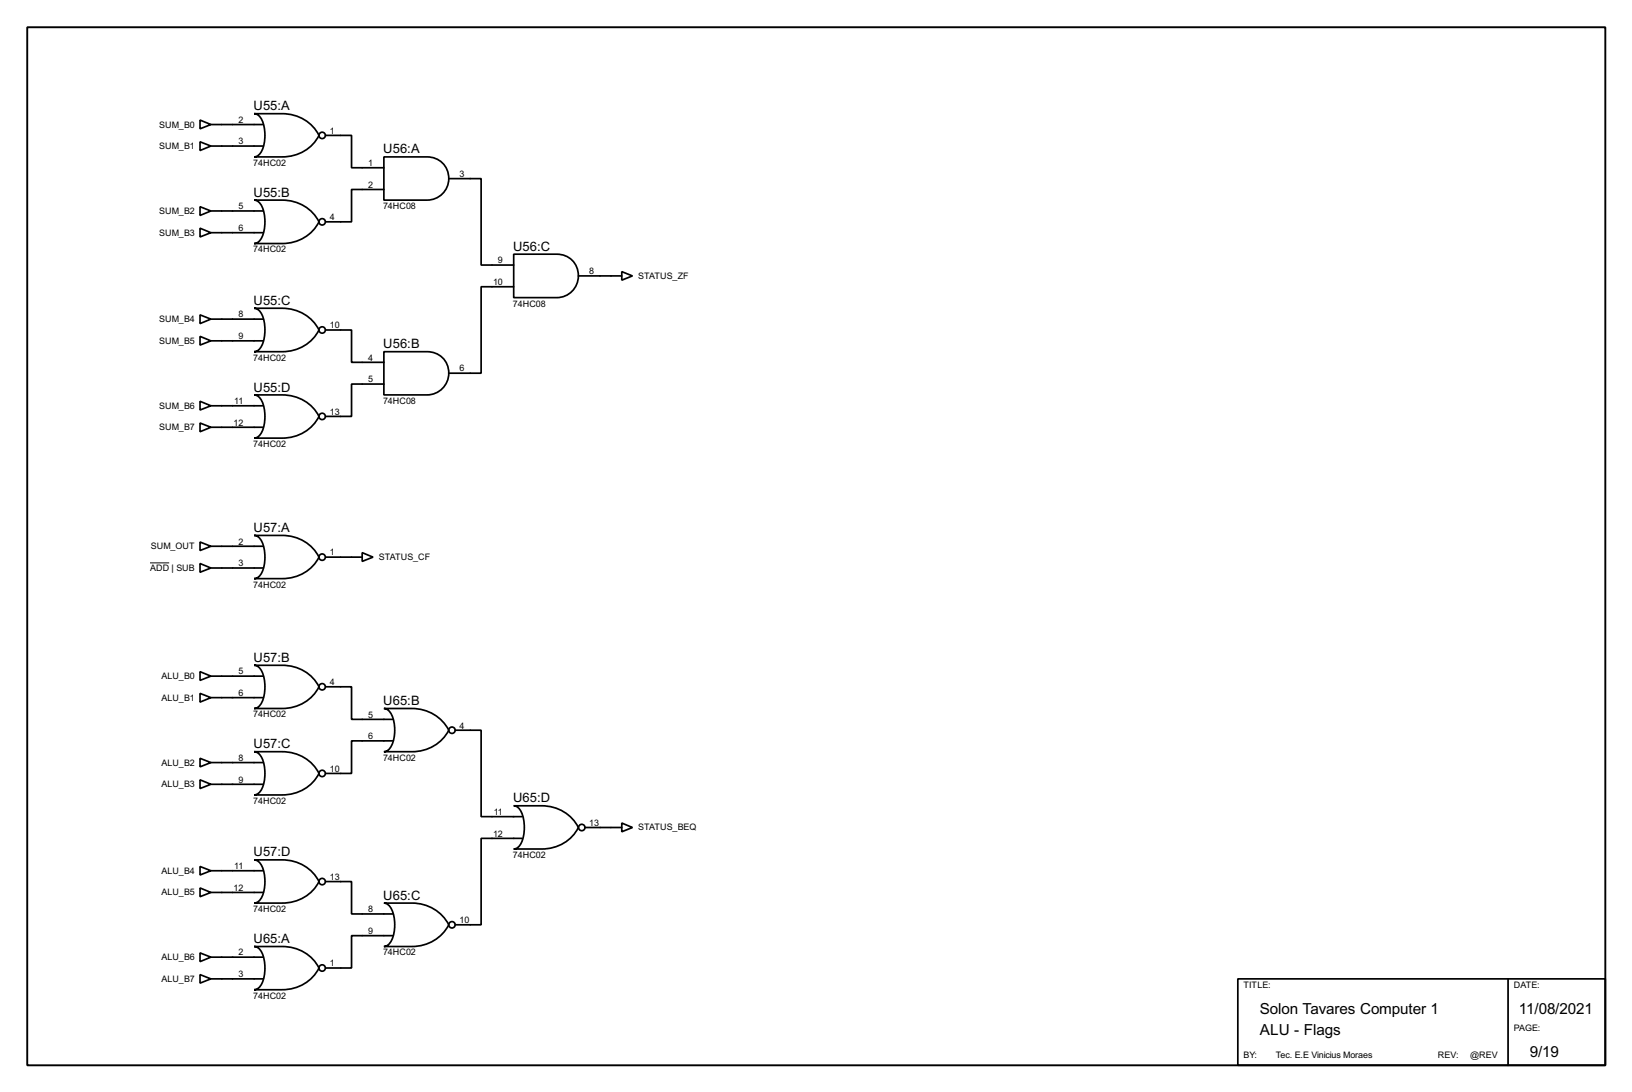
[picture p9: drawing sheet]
<svg xmlns="http://www.w3.org/2000/svg" width="383mm" height="256mm" viewBox="0 0 383 256" stroke-linecap="round" stroke-linejoin="round" font-family="sans-serif">
<path d="M6.4 6.4h370.8v243.8h-370.8z" fill="none" stroke="#000" stroke-width=".45"/>
<g fill="none" stroke="#000" stroke-width=".4">
<path d="M47 28.2l2.6 1.1-2.6 1zM47 33.3l2.6 1-2.6 1.1zM49.6 29.3h12.2M49.6 34.3h12.2M59.7 26.7h6.6a9.5 9.5 0 0 1 8.7 5.1 9.5 9.5 0 0 1-8.7 5.1h-6.6a3.2 3.2 0 0 0 2.4-3.2 7.8 7.8 0 0 0-1.3-6.6zM76.5 31.8h6.1v7.6h7.6M90.2 36.9h10.2a5.1 5.1 0 0 1 5.1 5 5.1 5.1 0 0 1-5.1 5.1h-10.2zM47 48.6l2.6 1-2.6 1zM47 53.6l2.6 1.1-2.6 1zM49.6 49.6h12.2M49.6 54.7h12.2M59.7 47h6.6a9.5 9.5 0 0 1 8.7 5.1 9.5 9.5 0 0 1-8.7 5.1h-6.6a3.2 3.2 0 0 0 2.4-3.1 7.8 7.8 0 0 0-1.3-6.7z"/>
<path d="M90.2 44.5h-7.6v7.6h-6.1M105.5 42h7.6v20.3h7.6M120.7 59.7h10.2a5.1 5.1 0 0 1 5 5.1 5.1 5.1 0 0 1-5 5.1h-10.2zM47 74l2.6 1-2.6 1zM47 79l2.6 1.1-2.6 1zM49.6 75h12.2M59.7 72.4h6.6a9.5 9.5 0 0 1 8.7 5.1 9.5 9.5 0 0 1-8.7 5.1h-6.6a3.2 3.2 0 0 0 2.4-3.1 7.8 7.8 0 0 0-1.3-6.7zM76.5 77.5h6.1v7.6h7.6M120.7 67.4h-7.6v20.3h-7.6M135.9 64.8h10.2M146.1 63.8l2.5 1-2.5 1zM47 94.3l2.6 1-2.6 1z"/>
<path d="M47 99.4l2.6 1-2.6 1zM49.6 95.3h12.2M49.6 80.1h12.2M59.7 92.8h6.6a9.5 9.5 0 0 1 8.7 5 9.5 9.5 0 0 1-8.7 5.1h-6.6a3.2 3.2 0 0 0 2.4-3.1 7.7 7.7 0 0 0-1.3-6.6zM90.2 82.6h10.2a5.1 5.1 0 0 1 5.1 5.1 5.1 5.1 0 0 1-5.1 5.1h-10.2zM90.2 90.2h-7.6v7.6h-6.1M49.6 100.4h12.2M47 127.3l2.6 1-2.6 1zM47 132.4l2.6 1-2.6 1zM49.6 128.3h12.2M49.6 133.4h12.2M59.7 125.8h6.6a9.5 9.5 0 0 1 8.7 5.1 9.5 9.5 0 0 1-8.7 5h-6.6a3.1 3.1 0 0 0 2.4-3.1 7.8 7.8 0 0 0-1.3-6.6z"/>
<path d="M76.5 130.9h8.6M85.1 129.8l2.6 1.1-2.6 1zM47 157.8l2.6 1-2.6 1zM49.6 158.8h12.2M59.7 156.3h6.6a9.5 9.5 0 0 1 8.7 5 9.5 9.5 0 0 1-8.7 5.1h-6.6a3.2 3.2 0 0 0 2.4-3.1 7.7 7.7 0 0 0-1.3-6.6zM47 162.9l2.6 1-2.6 1zM47 178.1l2.6 1-2.6 1zM49.6 163.9h12.2M49.6 179.1h12.2M59.7 176.6h6.6a9.5 9.5 0 0 1 8.7 5.1 9.5 9.5 0 0 1-8.7 5h-6.6a3.1 3.1 0 0 0 2.4-3.1 7.8 7.8 0 0 0-1.3-6.6zM76.5 161.3h6.1v7.7h9.7M90.2 166.4h6.6a9.6 9.6 0 0 1 8.7 5.1 9.6 9.6 0 0 1-8.7 5.1h-6.6a3.2 3.2 0 0 0 2.4-3.2 7.7 7.7 0 0 0-1.4-6.6z"/>
<path d="M92.3 174h-9.7v7.7h-6.1M107 171.5h6.1v20.3h9.6M47 183.2l2.6 1-2.6 1zM49.6 184.2h12.2M120.7 189.3h6.6a9.5 9.5 0 0 1 8.6 5.1 9.4 9.4 0 0 1-8.6 5h-6.6a3.1 3.1 0 0 0 2.3-3.1 7.9 7.9 0 0 0-1.3-6.6zM122.7 196.9h-9.6v20.3h-6.1M137.5 194.4h8.6M146.1 193.3l2.5 1.1-2.5 1zM47 203.5l2.6 1-2.6 1zM47 208.6l2.6 1-2.6 1zM49.6 204.5h12.2M49.6 209.6h12.2"/>
<path d="M59.7 202h6.6a9.5 9.5 0 0 1 8.7 5.1 9.5 9.5 0 0 1-8.7 5h-6.6a3.1 3.1 0 0 0 2.4-3.1 7.8 7.8 0 0 0-1.3-6.6zM76.5 207.1h6.1v7.6h9.7M90.2 212.1h6.6a9.6 9.6 0 0 1 8.7 5.1 9.6 9.6 0 0 1-8.7 5.1h-6.6a3.2 3.2 0 0 0 2.4-3.1 7.7 7.7 0 0 0-1.4-6.7zM92.3 219.8h-9.7v7.6h-6.1M47 223.8l2.6 1-2.6 1.1zM47 228.9l2.6 1-2.6 1zM49.6 224.8h12.2M49.6 229.9h12.2M59.7 222.3h6.6a9.5 9.5 0 0 1 8.7 5.1 9.5 9.5 0 0 1-8.7 5.1h-6.6a3.2 3.2 0 0 0 2.4-3.2 7.7 7.7 0 0 0-1.3-6.6zM290.9 229.9h86.3v20.3h-86.3zM354.4 229.9v20.3"/>
<circle cx="75.7" cy="31.8" r=".75"/>
<circle cx="75.7" cy="52.1" r=".75"/>
<circle cx="75.7" cy="77.5" r=".75"/>
<circle cx="75.7" cy="97.8" r=".75"/>
<circle cx="75.7" cy="130.9" r=".75"/>
<circle cx="75.7" cy="161.3" r=".75"/>
<circle cx="106.2" cy="171.5" r=".75"/>
<circle cx="75.7" cy="181.7" r=".75"/>
<circle cx="136.7" cy="194.4" r=".75"/>
<circle cx="75.7" cy="207.1" r=".75"/>
<circle cx="106.2" cy="217.2" r=".75"/>
<circle cx="75.7" cy="227.4" r=".75"/>
</g>
<path d="M35.3 132.2h4.5" fill="none" stroke="#000" stroke-width=".23"/>
<g font-size="4">
<text x="296" y="238.1">Solon Tavares Computer 1</text>
<text x="356.9" y="238.1">11/08/2021</text>
<text x="296" y="243.1">ALU - Flags</text>
<text x="359.5" y="248.2">9/19</text>
</g>
<g font-size="3.4">
<text x="59.6" y="25.9">U55:A</text>
<text x="90.1" y="36">U56:A</text>
<text x="59.6" y="46.2">U55:B</text>
<text x="120.6" y="58.9">U56:C</text>
<text x="59.6" y="71.6">U55:C</text>
<text x="90.1" y="81.8">U56:B</text>
<text x="59.6" y="92">U55:D</text>
<text x="59.6" y="125">U57:A</text>
<text x="59.6" y="155.5">U57:B</text>
<text x="90.1" y="165.6">U65:B</text>
<text x="59.6" y="175.8">U57:C</text>
<text x="120.6" y="188.5">U65:D</text>
<text x="59.6" y="201.2">U57:D</text>
<text x="90.1" y="211.3">U65:C</text>
<text x="59.6" y="221.5">U65:A</text>
</g>
<g font-size="2.4">
<text x="37.4" y="30">SUM_B0</text>
<text x="56.1" y="28.9">2</text>
<text x="37.4" y="35">SUM_B1</text>
<text x="56.1" y="33.9">3</text>
<text x="77.5" y="31.4">1</text>
<text x="59.5" y="38.9">74HC02</text>
<text x="86.5" y="39">1</text>
<text x="108" y="41.6">3</text>
<text x="86.5" y="44.1">2</text>
<text x="37.4" y="50.2">SUM_B2</text>
<text x="56.1" y="49.2">5</text>
<text x="77.5" y="51.7">4</text>
<text x="90" y="49.1">74HC08</text>
<text x="37.4" y="55.4">SUM_B3</text>
<text x="56.1" y="54.3">6</text>
<text x="59.5" y="59.3">74HC02</text>
<text x="117" y="61.9">9</text>
<text x="138.5" y="64.4">8</text>
<text x="149.9" y="65.5">STATUS_ZF</text>
<text x="115.9" y="67">10</text>
<text x="120.5" y="72">74HC08</text>
<text x="37.4" y="75.6">SUM_B4</text>
<text x="56.1" y="74.6">8</text>
<text x="77.5" y="77.1">10</text>
<text x="37.4" y="80.8">SUM_B5</text>
<text x="56.1" y="79.7">9</text>
<text x="59.5" y="84.7">74HC02</text>
<text x="86.5" y="84.7">4</text>
<text x="86.5" y="89.8">5</text>
<text x="108" y="87.3">6</text>
<text x="55.1" y="94.9">11</text>
<text x="90" y="94.9">74HC08</text>
<text x="37.4" y="96">SUM_B6</text>
<text x="37.4" y="101.1">SUM_B7</text>
<text x="54.9" y="100">12</text>
<text x="77.5" y="97.4">13</text>
<text x="59.5" y="105">74HC02</text>
<text x="35.4" y="129">SUM_OUT</text>
<text x="56.1" y="127.9">2</text>
<text x="77.5" y="130.5">1</text>
<text x="89" y="131.6">STATUS_CF</text>
<text x="35.3" y="134.1">ADD | SUB</text>
<text x="56.1" y="133">3</text>
<text x="59.5" y="138">74HC02</text>
<text x="37.9" y="159.5">ALU_B0</text>
<text x="56.1" y="158.4">5</text>
<text x="77.5" y="160.9">4</text>
<text x="37.9" y="164.6">ALU_B1</text>
<text x="56.1" y="163.5">6</text>
<text x="59.5" y="168.5">74HC02</text>
<text x="86.5" y="168.6">5</text>
<text x="86.5" y="173.6">6</text>
<text x="108" y="171.1">4</text>
<text x="37.9" y="179.8">ALU_B2</text>
<text x="56.1" y="178.7">8</text>
<text x="90" y="178.7">74HC02</text>
<text x="37.9" y="184.9">ALU_B3</text>
<text x="56.1" y="183.8">9</text>
<text x="77.5" y="181.3">10</text>
<text x="59.5" y="188.8">74HC02</text>
<text x="116" y="191.4">11</text>
<text x="115.9" y="196.5">12</text>
<text x="138.5" y="194">13</text>
<text x="149.9" y="195.1">STATUS_BEQ</text>
<text x="120.5" y="201.5">74HC02</text>
<text x="37.9" y="205.2">ALU_B4</text>
<text x="54.9" y="209.2">12</text>
<text x="55.1" y="204.1">11</text>
<text x="77.5" y="206.7">13</text>
<text x="37.9" y="210.3">ALU_B5</text>
<text x="59.5" y="214.2">74HC02</text>
<text x="86.5" y="214.3">8</text>
<text x="86.5" y="219.4">9</text>
<text x="108" y="216.8">10</text>
<text x="37.9" y="225.5">ALU_B6</text>
<text x="56.1" y="224.4">2</text>
<text x="77.5" y="227">1</text>
<text x="90" y="224.4">74HC02</text>
<text x="37.9" y="230.6">ALU_B7</text>
<text x="56.1" y="229.5">3</text>
<text x="292.2" y="232.1">TITLE:</text>
<text x="355.7" y="232.1">DATE:</text>
<text x="59.5" y="234.6">74HC02</text>
<text x="355.7" y="242.2">PAGE:</text>
<text x="292.2" y="248.6">BY:</text>
<text x="299.8" y="248.6">Tec. E.E Vinicius Moraes</text>
<text x="337.9" y="248.6">REV:</text>
<text x="345.5" y="248.6">@REV</text>
</g>
</svg>
